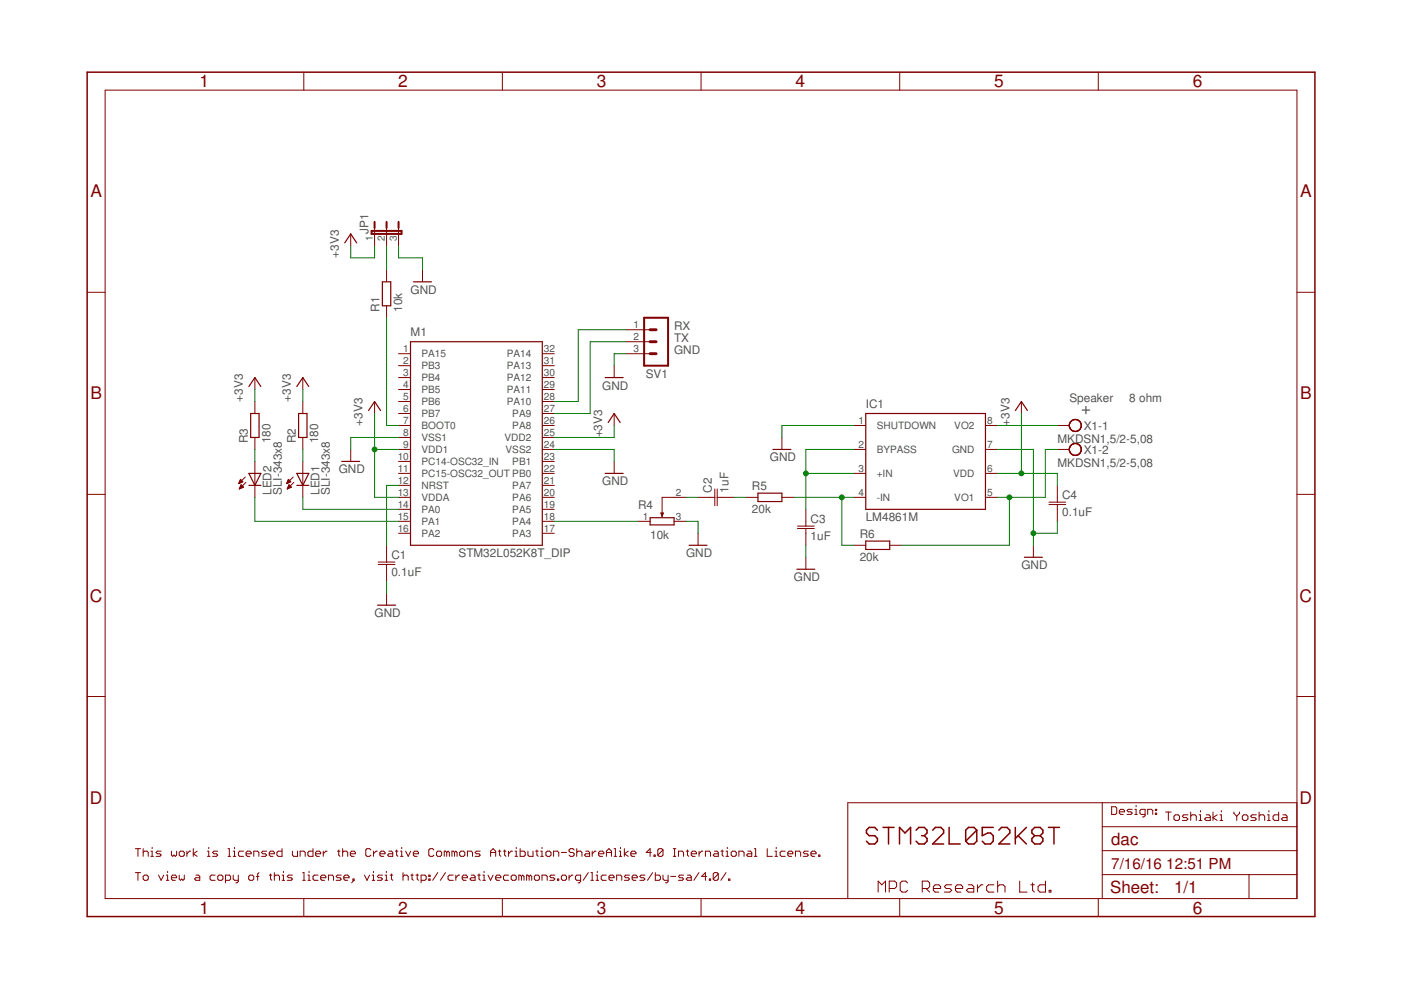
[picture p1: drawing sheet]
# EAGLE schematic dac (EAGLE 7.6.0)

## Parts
C1  0.1uF  C-JIS050-024X044  [C050-024X044]
C2  1uF  C-JIS050-024X044  [C050-024X044]
C3  1uF  C-JIS050-024X044  [C050-024X044]
C4  0.1uF  C-JIS050-024X044  [C050-024X044]
IC1  LM4861M  [SO-08]
JP1  JP2E  [JP2]
LED1  SLI-343x8  LED3MM  [LED3MM]
LED2  SLI-343x8  LED3MM  [LED3MM]
M1  STM32L052K8T_DIP  [DIP32]
R1  10k  R-EU_0207/2V  [0207/2V]
R2  180  R-EU_0207/2V  [0207/2V]
R3  180  R-EU_0207/2V  [0207/2V]
R4  10k  TSR-3386T-EY5  [TSR-3386T]
R5  20k  R-EU_0207/2V  [0207/2V]
R6  20k  R-EU_0207/10  [0207/10]
SV1  MA03-1  [MA03-1]
X1  MKDSN1,5/2-5,08  [MKDSN1,5/2-5,08]

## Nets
+3V3: C4.1 IC1.6(VDD) JP1.1 M1.9(VDD1) M1.13(VDDA) M1.25(VDD2) R2.2 R3.2
GND: C1.2 C3.2 C4.2 IC1.1(SHUTDOWN) IC1.7(GND) JP1.3 M1.8(VSS1) M1.24(VSS2) R4.3 SV1.3
N$1: M1.27(PA9) SV1.2
N$2: M1.7(BOOT0) R1.1
N$3: M1.28(PA10) SV1.1
N$4: C1.1 M1.12(NRST)
N$5: LED1.K(C) M1.14(PA0)
N$6: JP1.2 R1.2
N$7: LED2.A R3.1
N$8: LED2.K(C) M1.15(PA1)
N$9: LED1.A R2.1
N$10: M1.18(PA4) R4.1
N$14: C2.1 R4.2
N$16: IC1.4(-IN) R5.2 R6.1
N$17: C2.2 R5.1
N$18: C3.1 IC1.2(BYPASS) IC1.3(+IN)
N$20: IC1.5(VO1) R6.2 X1.2
N$26: IC1.8(VO2) X1.1
Unconnected: M1.1(PA15) M1.2(PB3) M1.3(PB4) M1.4(PB5) M1.5(PB6) M1.6(PB7) M1.10(PC14-OSC32_IN) M1.11(PC15-OSC32_OUT) M1.16(PA2) M1.17(PA3) M1.19(PA5) M1.20(PA6) M1.21(PA7) M1.22(PB0) M1.23(PB1) M1.26(PA8) M1.29(PA11) M1.30(PA12) M1.31(PA13) M1.32(PA14)

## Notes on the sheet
- RX
- TX
- GND
- Speaker | 8 ohm
- +
- Design:
- Toshiaki Yoshida
- STM32L052K8T
- This work is licensed under the Creative Commons Attribution-ShareAlike 4.0 International License.
- To view a copy of this license, visit http://creativecommons.org/licenses/by-sa/4.0/.
- MPC Research Ltd.
